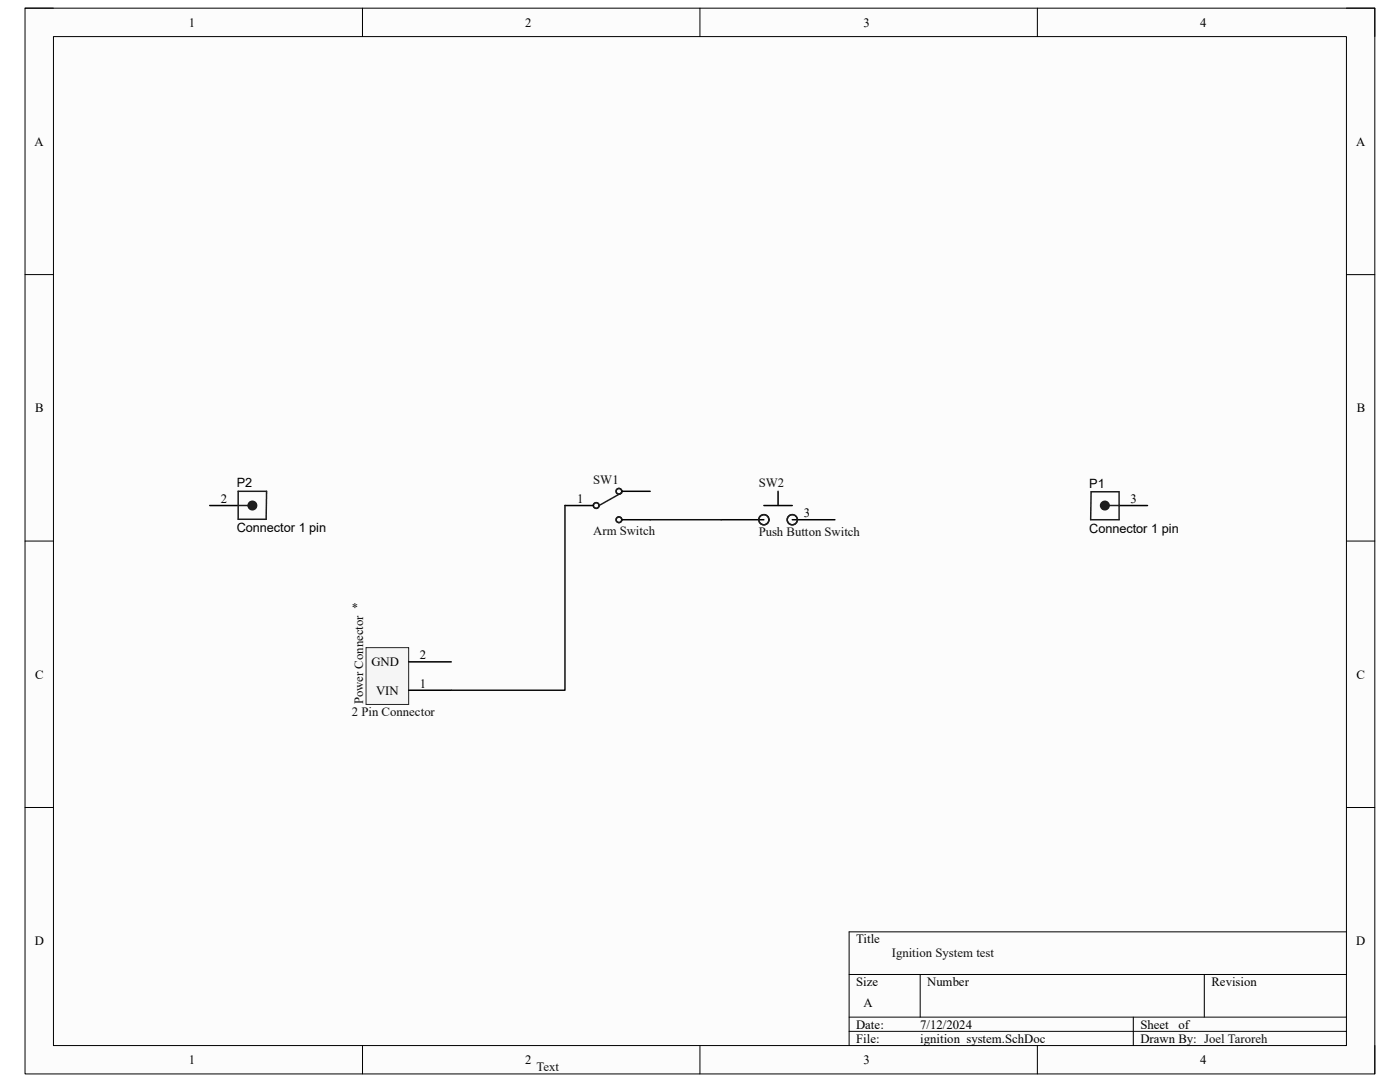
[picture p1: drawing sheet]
<svg xmlns="http://www.w3.org/2000/svg" width="279mm" height="216mm" viewBox="0 0 279 216" stroke-linecap="round" stroke-linejoin="round" font-family="sans-serif">
<path d="M5 1.6h269.4v212.7h-269.4z" fill-rule="evenodd" fill="#fcfcfc"/>
<path d="M5 1.6h269.4v212.7h-269.4z" fill="none" stroke="#000" stroke-width=".2"/>
<path d="M10.7 7.3h258v201.3h-258z" fill-rule="evenodd" fill="#fcfcfc"/>
<g fill="none" stroke="#000" stroke-width=".2">
<path d="M5 1.6h5.7M10.7 7.3h258v201.3h-258zM72.3 1.6v5.7M139.7 1.6v5.7M207 1.6v5.7M268.7 1.6h5.7v5.7M5 54.8h5.7M268.7 54.8h5.7M5 108h5.7M268.7 108h5.7M5 161.1h5.7M268.7 161.1h5.7"/>
<path d="M169.5 194.4h99.2M183.6 194.4v8.6M240.3 194.4v8.6M268.7 185.9h-99.2v22.7M72.3 208.6v5.7M139.7 208.6v5.7M169.5 203h99.2M169.5 205.8h99.2M207 208.6v5.7M226.2 203v5.6M274.4 208.6v5.7"/>
</g>
<g fill="none" stroke="#1c1c1c" stroke-width=".3">
<path d="M124.1 98.3l-4.5 2.6"/>
<circle cx="123.5" cy="98" r=".57"/>
<circle cx="119" cy="100.9" r=".57"/>
<circle cx="123.5" cy="103.7" r=".57"/>
<circle cx="152.4" cy="103.7" r="1.01"/>
<circle cx="158.1" cy="103.7" r="1.01"/>
</g>
<path d="M124.1 98h5.7M155.3 98v2.9M112.7 100.9h5.7M124.1 103.7h5.7M143.9 103.7h8.5M152.4 100.9h5.7M158.1 103.7h8.5" fill="none" stroke="#000" stroke-width=".3"/>
<path d="M73.1 129.2h8.5v11.4h-8.5z" fill-rule="evenodd" fill="#f5f5f5"/>
<path d="M73.1 129.2h8.5v11.4h-8.5z" fill="none" stroke="#262626" stroke-width=".2"/>
<path d="M41.9 100.9h5.6M81.6 137.7h8.5M81.6 132.1h8.5" fill="none" stroke="#000" stroke-width=".3"/>
<path d="M47.5 100.9h2" fill="none" stroke="#1c1c1c" stroke-width=".3"/>
<circle cx="50.4" cy="100.9" r=".85" fill="#1c1c1c"/>
<g fill="none" stroke="#1c1c1c" stroke-width=".3">
<path d="M47.5 98h5.7l-.1 5.6h-5.6zM221.4 100.9h1.9"/>
<circle cx="50.4" cy="100.9" r=".85"/>
</g>
<path d="M223.3 100.9h5.7" fill="none" stroke="#000" stroke-width=".3"/>
<circle cx="220.5" cy="100.9" r=".85" fill="#1c1c1c"/>
<g fill="none" stroke="#1c1c1c" stroke-width=".3">
<path d="M217.8 98.1h5.5v5.6h-5.6z"/>
<circle cx="220.5" cy="100.9" r=".85"/>
</g>
<path d="M112.7 100.9v36.8h-22.6M129.8 103.7h14.1" fill="none" stroke="#0e0e0e" stroke-width=".3"/>
<g font-size="2.5">
<text x="37.7" y="5.3">1</text>
<text x="104.8" y="5.3">2</text>
<text x="172.3" y="5.3">3</text>
<text x="239.5" y="5.3">4</text>
<text x="6.9" y="29.1">A</text>
<text x="270.6" y="29.1">A</text>
<text x="7" y="82.3">B</text>
<text x="270.8" y="82.3">B</text>
<text x="44.1" y="100.3">2</text>
<text x="47.2" y="97.2">P2</text>
<text x="115.2" y="100.3">1</text>
<text x="217.4" y="97.3">P1</text>
<text x="225.6" y="100.3">3</text>
<text x="47.2" y="106.2">Connector 1 pin</text>
<text x="160.4" y="103.2">3</text>
<text x="217.4" y="106.3">Connector 1 pin</text>
<text x="83.8" y="131.5">2</text>
<text x="7" y="135.4">C</text>
<text x="74.1" y="132.9">GND</text>
<text x="83.8" y="137.2">1</text>
<text x="270.7" y="135.4">C</text>
<text x="75.1" y="138.6">VIN</text>
<text x="6.9" y="188.6">D</text>
<text x="170.9" y="188.2">Title</text>
<text x="270.7" y="188.6">D</text>
<text x="170.9" y="196.7">Size</text>
<text x="185" y="196.7">Number</text>
<text x="241.8" y="196.7">Revision</text>
<text x="172.3" y="201">A</text>
<text x="170.9" y="205.2">Date:</text>
<text x="170.9" y="208.1">File:</text>
<text x="183.6" y="205.2">7/12/2024</text>
<text x="183.7" y="208.1">ignition_system.SchDoc</text>
<text x="227.6" y="205.2">Sheet</text>
<text x="227.6" y="208.1">Drawn By: Joel Taroreh</text>
<text x="235.2" y="205.2">of</text>
<text x="37.7" y="212.3">1</text>
<text x="104.8" y="212.3">2</text>
<text x="172.3" y="212.3">3</text>
<text x="239.5" y="212.3">4</text>
</g>
<g font-size="2.5" fill="#0e0e0e">
<text x="118.4" y="96.6">SW1</text>
<text x="151.4" y="97.2">SW2</text>
<text x="118.4" y="106.8">Arm Switch</text>
<text x="151.4" y="107">Push Button Switch</text>
<text x="70.2" y="122.2">*</text>
<text x="70.2" y="142.9">2 Pin Connector</text>
<text x="72.5" y="140.5" transform="rotate(-90 72.5 140.5)">Power Connector</text>
<text x="178" y="191.1">Ignition System test</text>
<text x="107.1" y="213.7">Text</text>
</g>
</svg>
